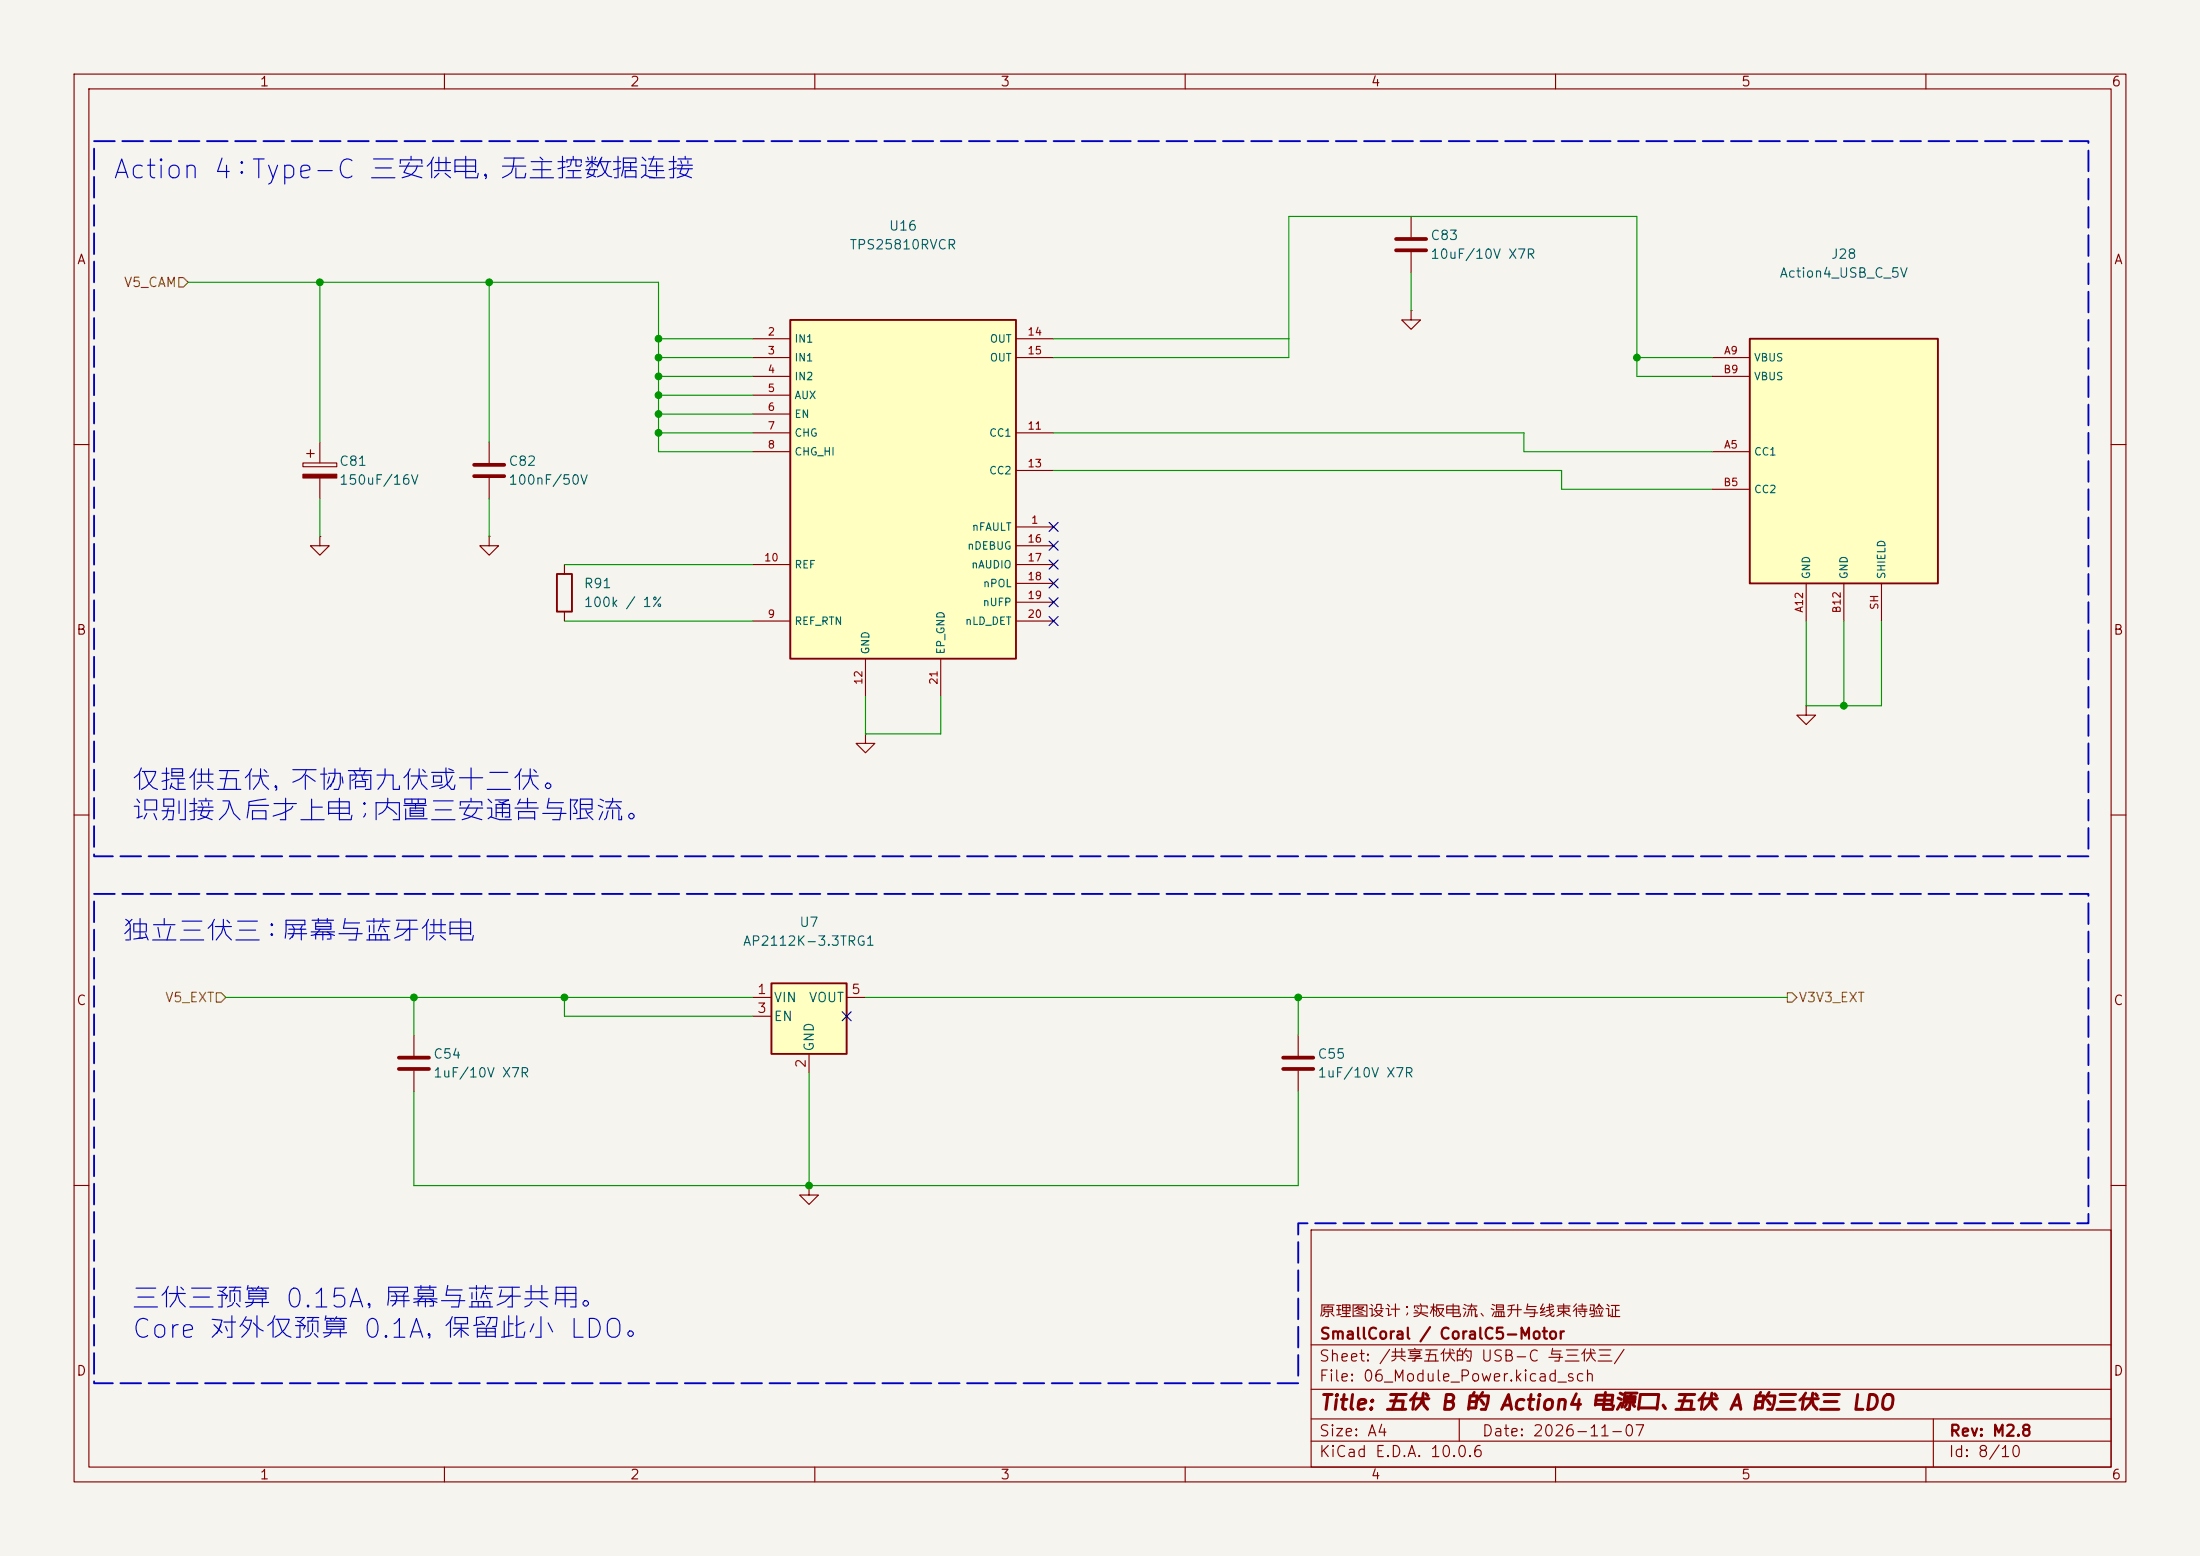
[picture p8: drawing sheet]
(kicad_sch
 (version 20260306)
 (generator "eeschema")
 (generator_version "10.0")
 (paper "A4")
 (title_block
  (title "五伏 B 的 Action4 电源口、五伏 A 的三伏三 LDO")
  (date "2026-11-07")
  (rev "M2.8")
  (company "SmallCoral / CoralC5-Motor")
  (comment 1 "原理图设计；实板电流、温升与线束待验证"))
 (lib_symbols
  (symbol "Motor:AP63300WU" (exclude_from_sim no) (in_bom yes) (on_board yes)
   (in_pos_files yes)
   (duplicate_pin_numbers_are_jumpers no)
   (property "Reference" "U" (at -7.62 6.35 0) (show_name no) (do_not_autoplace no) (effects (font (size 1.27 1.27))))
   (property "Value" "AP63300WU-7" (at 2.54 6.35 0) (show_name no) (do_not_autoplace no) (effects (font (size 1.27 1.27))))
   (property "Footprint" "Motor:Package_TO_SOT_SMD__TSOT-23-6" (at 0 -22.86 0) (show_name no) (do_not_autoplace no) (hide yes) (effects (font (size 1.27 1.27))))
   (property "Datasheet" "https://www.diodes.com/datasheet/download/AP63300_AP63301.pdf" (at 0 0 0) (show_name no) (do_not_autoplace no) (hide yes) (effects (font (size 1.27 1.27))))
   (property "Description" "3A adjustable 500kHz buck, TSOT-23-6" (at 0 0 0) (show_name no) (do_not_autoplace no) (hide yes) (effects (font (size 1.27 1.27))))
   (symbol "AP63300WU_0_1"
    (rectangle (start -7.62 5.08) (end 7.62 -5.08) (stroke (width 0.254) (type default)) (fill (type background))))
   (symbol "AP63300WU_1_1"
    (pin input line (at 10.16 -2.54 180) (length 2.54) (name "FB" (effects (font (size 1.27 1.27)))) (number "1" (effects (font (size 1.27 1.27)))))
    (pin input line (at -10.16 -2.54 0) (length 2.54) (name "EN" (effects (font (size 1.27 1.27)))) (number "2" (effects (font (size 1.27 1.27)))))
    (pin power_in line (at -10.16 2.54 0) (length 2.54) (name "IN" (effects (font (size 1.27 1.27)))) (number "3" (effects (font (size 1.27 1.27)))))
    (pin power_in line (at 0 -7.62 90) (length 2.54) (name "GND" (effects (font (size 1.27 1.27)))) (number "4" (effects (font (size 1.27 1.27)))))
    (pin output line (at 10.16 2.54 180) (length 2.54) (name "SW" (effects (font (size 1.27 1.27)))) (number "5" (effects (font (size 1.27 1.27)))))
    (pin passive line (at 10.16 0 180) (length 2.54) (name "BST" (effects (font (size 1.27 1.27)))) (number "6" (effects (font (size 1.27 1.27))))))
   (embedded_fonts no))
  (symbol "Motor:Device__C"
   (pin_numbers (hide yes))
   (pin_names
    (offset 0.254)) (exclude_from_sim no) (in_bom yes) (on_board yes)
   (in_pos_files yes)
   (duplicate_pin_numbers_are_jumpers no)
   (property "Reference" "C" (at 0.635 2.54 0) (show_name no) (do_not_autoplace no) (effects (font (size 1.27 1.27)) (justify left)))
   (property "Value" "C" (at 0.635 -2.54 0) (show_name no) (do_not_autoplace no) (effects (font (size 1.27 1.27)) (justify left)))
   (property "Footprint" "" (at 0.9652 -3.81 0) (show_name no) (do_not_autoplace no) (hide yes) (effects (font (size 1.27 1.27))))
   (property "Datasheet" "" (at 0 0 0) (show_name no) (do_not_autoplace no) (hide yes) (effects (font (size 1.27 1.27))))
   (property "Description" "Unpolarized capacitor" (at 0 0 0) (show_name no) (do_not_autoplace no) (hide yes) (effects (font (size 1.27 1.27))))
   (symbol "Device__C_0_1"
    (polyline (pts (xy -2.032 0.762) (xy 2.032 0.762)) (stroke (width 0.508) (type default)) (fill (type none)))
    (polyline (pts (xy -2.032 -0.762) (xy 2.032 -0.762)) (stroke (width 0.508) (type default)) (fill (type none))))
   (symbol "Device__C_1_1"
    (pin passive line (at 0 3.81 270) (length 2.794) (name "" (effects (font (size 1.27 1.27)))) (number "1" (effects (font (size 1.27 1.27)))))
    (pin passive line (at 0 -3.81 90) (length 2.794) (name "" (effects (font (size 1.27 1.27)))) (number "2" (effects (font (size 1.27 1.27))))))
   (embedded_fonts no))
  (symbol "Motor:Device__C_Polarized"
   (pin_numbers (hide yes))
   (pin_names
    (offset 0.254)) (exclude_from_sim no) (in_bom yes) (on_board yes)
   (in_pos_files yes)
   (duplicate_pin_numbers_are_jumpers no)
   (property "Reference" "C" (at 0.635 2.54 0) (show_name no) (do_not_autoplace no) (effects (font (size 1.27 1.27)) (justify left)))
   (property "Value" "C_Polarized" (at 0.635 -2.54 0) (show_name no) (do_not_autoplace no) (effects (font (size 1.27 1.27)) (justify left)))
   (property "Footprint" "" (at 0.9652 -3.81 0) (show_name no) (do_not_autoplace no) (hide yes) (effects (font (size 1.27 1.27))))
   (property "Datasheet" "" (at 0 0 0) (show_name no) (do_not_autoplace no) (hide yes) (effects (font (size 1.27 1.27))))
   (property "Description" "Polarized capacitor" (at 0 0 0) (show_name no) (do_not_autoplace no) (hide yes) (effects (font (size 1.27 1.27))))
   (symbol "Device__C_Polarized_0_1"
    (rectangle (start -2.286 0.508) (end 2.286 1.016) (stroke (width 0) (type default)) (fill (type none)))
    (polyline (pts (xy -1.778 2.286) (xy -0.762 2.286)) (stroke (width 0) (type default)) (fill (type none)))
    (polyline (pts (xy -1.27 2.794) (xy -1.27 1.778)) (stroke (width 0) (type default)) (fill (type none)))
    (rectangle (start 2.286 -0.508) (end -2.286 -1.016) (stroke (width 0) (type default)) (fill (type outline))))
   (symbol "Device__C_Polarized_1_1"
    (pin passive line (at 0 3.81 270) (length 2.794) (name "" (effects (font (size 1.27 1.27)))) (number "1" (effects (font (size 1.27 1.27)))))
    (pin passive line (at 0 -3.81 90) (length 2.794) (name "" (effects (font (size 1.27 1.27)))) (number "2" (effects (font (size 1.27 1.27))))))
   (embedded_fonts no))
  (symbol "Motor:Device__L"
   (pin_numbers (hide yes))
   (pin_names
    (offset 1.016) (hide yes)) (exclude_from_sim no) (in_bom yes) (on_board yes)
   (in_pos_files yes)
   (duplicate_pin_numbers_are_jumpers no)
   (property "Reference" "L" (at -1.27 0 90) (show_name no) (do_not_autoplace no) (effects (font (size 1.27 1.27))))
   (property "Value" "L" (at 1.905 0 90) (show_name no) (do_not_autoplace no) (effects (font (size 1.27 1.27))))
   (property "Footprint" "" (at 0 0 0) (show_name no) (do_not_autoplace no) (hide yes) (effects (font (size 1.27 1.27))))
   (property "Datasheet" "" (at 0 0 0) (show_name no) (do_not_autoplace no) (hide yes) (effects (font (size 1.27 1.27))))
   (property "Description" "Inductor" (at 0 0 0) (show_name no) (do_not_autoplace no) (hide yes) (effects (font (size 1.27 1.27))))
   (symbol "Device__L_0_1"
    (arc (start 0 2.54) (mid 0.6323 1.905) (end 0 1.27) (stroke (width 0) (type default)) (fill (type none)))
    (arc (start 0 1.27) (mid 0.6323 0.635) (end 0 0) (stroke (width 0) (type default)) (fill (type none)))
    (arc (start 0 0) (mid 0.6323 -0.635) (end 0 -1.27) (stroke (width 0) (type default)) (fill (type none)))
    (arc (start 0 -1.27) (mid 0.6323 -1.905) (end 0 -2.54) (stroke (width 0) (type default)) (fill (type none))))
   (symbol "Device__L_1_1"
    (pin passive line (at 0 3.81 270) (length 1.27) (name "1" (effects (font (size 1.27 1.27)))) (number "1" (effects (font (size 1.27 1.27)))))
    (pin passive line (at 0 -3.81 90) (length 1.27) (name "2" (effects (font (size 1.27 1.27)))) (number "2" (effects (font (size 1.27 1.27))))))
   (embedded_fonts no))
  (symbol "Motor:Device__R"
   (pin_numbers (hide yes))
   (pin_names
    (offset 0)) (exclude_from_sim no) (in_bom yes) (on_board yes)
   (in_pos_files yes)
   (duplicate_pin_numbers_are_jumpers no)
   (property "Reference" "R" (at 2.032 0 90) (show_name no) (do_not_autoplace no) (effects (font (size 1.27 1.27))))
   (property "Value" "R" (at 0 0 90) (show_name no) (do_not_autoplace no) (effects (font (size 1.27 1.27))))
   (property "Footprint" "" (at -1.778 0 90) (show_name no) (do_not_autoplace no) (hide yes) (effects (font (size 1.27 1.27))))
   (property "Datasheet" "" (at 0 0 0) (show_name no) (do_not_autoplace no) (hide yes) (effects (font (size 1.27 1.27))))
   (property "Description" "Resistor" (at 0 0 0) (show_name no) (do_not_autoplace no) (hide yes) (effects (font (size 1.27 1.27))))
   (symbol "Device__R_0_1"
    (rectangle (start -1.016 -2.54) (end 1.016 2.54) (stroke (width 0.254) (type default)) (fill (type none))))
   (symbol "Device__R_1_1"
    (pin passive line (at 0 3.81 270) (length 1.27) (name "" (effects (font (size 1.27 1.27)))) (number "1" (effects (font (size 1.27 1.27)))))
    (pin passive line (at 0 -3.81 90) (length 1.27) (name "" (effects (font (size 1.27 1.27)))) (number "2" (effects (font (size 1.27 1.27))))))
   (embedded_fonts no))
  (symbol "Motor:GCT_USB4125_PowerSource"
   (pin_names
    (offset 0.5)) (exclude_from_sim no) (in_bom yes) (on_board yes)
   (in_pos_files yes)
   (duplicate_pin_numbers_are_jumpers no)
   (property "Reference" "J" (at 0 25.4 0) (show_name no) (do_not_autoplace no) (effects (font (size 1.27 1.27))))
   (property "Value" "Action4_USB_C_5V" (at 0 22.86 0) (show_name no) (do_not_autoplace no) (effects (font (size 1.27 1.27))))
   (property "Footprint" "Motor:Connector_USB__USB_C_Receptacle_GCT_USB4125-xx-x_6P_TopMnt_Horizontal" (at 0 0 0) (show_name no) (do_not_autoplace no) (hide yes) (effects (font (size 1.27 1.27))))
   (property "Datasheet" "https://gct.co/files/drawings/usb4125.pdf" (at 0 0 0) (show_name no) (do_not_autoplace no) (hide yes) (effects (font (size 1.27 1.27))))
   (property "Description" "" (at 0 0 0) (show_name no) (do_not_autoplace no) (hide yes) (effects (font (size 1.27 1.27))))
   (symbol "GCT_USB4125_PowerSource_0_1"
    (rectangle (start -12.7 22.86) (end 12.7 -10.16) (stroke (width 0.254) (type default)) (fill (type background))))
   (symbol "GCT_USB4125_PowerSource_1_1"
    (pin passive line (at -17.78 7.62 0) (length 5.08) (name "CC1" (effects (font (size 1.016 1.016)))) (number "A5" (effects (font (size 1.016 1.016)))))
    (pin passive line (at -17.78 20.32 0) (length 5.08) (name "VBUS" (effects (font (size 1.016 1.016)))) (number "A9" (effects (font (size 1.016 1.016)))))
    (pin passive line (at -5.08 -15.24 90) (length 5.08) (name "GND" (effects (font (size 1.016 1.016)))) (number "A12" (effects (font (size 1.016 1.016)))))
    (pin passive line (at -17.78 2.54 0) (length 5.08) (name "CC2" (effects (font (size 1.016 1.016)))) (number "B5" (effects (font (size 1.016 1.016)))))
    (pin passive line (at -17.78 17.78 0) (length 5.08) (name "VBUS" (effects (font (size 1.016 1.016)))) (number "B9" (effects (font (size 1.016 1.016)))))
    (pin passive line (at 0 -15.24 90) (length 5.08) (name "GND" (effects (font (size 1.016 1.016)))) (number "B12" (effects (font (size 1.016 1.016)))))
    (pin passive line (at 5.08 -15.24 90) (length 5.08) (name "SHIELD" (effects (font (size 1.016 1.016)))) (number "SH" (effects (font (size 1.016 1.016))))))
   (embedded_fonts no))
  (symbol "Motor:Regulator_Linear__AP2112K-3.3"
   (pin_names
    (offset 0.254)) (exclude_from_sim no) (in_bom yes) (on_board yes)
   (in_pos_files yes)
   (duplicate_pin_numbers_are_jumpers no)
   (property "Reference" "U" (at -5.08 5.715 0) (show_name no) (do_not_autoplace no) (effects (font (size 1.27 1.27)) (justify left)))
   (property "Value" "AP2112K-3.3" (at 0 5.715 0) (show_name no) (do_not_autoplace no) (effects (font (size 1.27 1.27)) (justify left)))
   (property "Footprint" "Package_TO_SOT_SMD:SOT-23-5" (at 0 8.255 0) (show_name no) (do_not_autoplace no) (hide yes) (effects (font (size 1.27 1.27))))
   (property "Datasheet" "https://www.diodes.com/assets/Datasheets/AP2112.pdf" (at 0 2.54 0) (show_name no) (do_not_autoplace no) (hide yes) (effects (font (size 1.27 1.27))))
   (property "Description" "600mA low dropout linear regulator, with enable pin, 3.8V-6V input voltage range, 3.3V fixed positive output, SOT-23-5" (at 0 0 0) (show_name no) (do_not_autoplace no) (hide yes) (effects (font (size 1.27 1.27))))
   (symbol "Regulator_Linear__AP2112K-3.3_0_1"
    (rectangle (start -5.08 4.445) (end 5.08 -5.08) (stroke (width 0.254) (type default)) (fill (type background))))
   (symbol "Regulator_Linear__AP2112K-3.3_1_1"
    (pin power_in line (at -7.62 2.54 0) (length 2.54) (name "VIN" (effects (font (size 1.27 1.27)))) (number "1" (effects (font (size 1.27 1.27)))))
    (pin power_in line (at 0 -7.62 90) (length 2.54) (name "GND" (effects (font (size 1.27 1.27)))) (number "2" (effects (font (size 1.27 1.27)))))
    (pin input line (at -7.62 0 0) (length 2.54) (name "EN" (effects (font (size 1.27 1.27)))) (number "3" (effects (font (size 1.27 1.27)))))
    (pin no_connect line (at 5.08 0 180) (length 2.54) (hide yes) (name "NC" (effects (font (size 1.27 1.27)))) (number "4" (effects (font (size 1.27 1.27)))))
    (pin power_out line (at 7.62 2.54 180) (length 2.54) (name "VOUT" (effects (font (size 1.27 1.27)))) (number "5" (effects (font (size 1.27 1.27))))))
   (embedded_fonts no))
  (symbol "Motor:Regulator_Switching__AP63205WU" (exclude_from_sim no) (in_bom yes) (on_board yes)
   (in_pos_files yes)
   (duplicate_pin_numbers_are_jumpers no)
   (property "Reference" "U" (at -7.62 6.35 0) (show_name no) (do_not_autoplace no) (effects (font (size 1.27 1.27))))
   (property "Value" "AP63205WU" (at 2.54 6.35 0) (show_name no) (do_not_autoplace no) (effects (font (size 1.27 1.27))))
   (property "Footprint" "Package_TO_SOT_SMD:TSOT-23-6" (at 0 -22.86 0) (show_name no) (do_not_autoplace no) (hide yes) (effects (font (size 1.27 1.27))))
   (property "Datasheet" "https://www.diodes.com/assets/Datasheets/AP63200-AP63201-AP63203-AP63205.pdf" (at 0 0 0) (show_name no) (do_not_autoplace no) (hide yes) (effects (font (size 1.27 1.27))))
   (property "Description" "2A, 1.1MHz Buck DC/DC Converter, fixed 5.0V output voltage, TSOT-23-6" (at 0 0 0) (show_name no) (do_not_autoplace no) (hide yes) (effects (font (size 1.27 1.27))))
   (symbol "Regulator_Switching__AP63205WU_0_1"
    (rectangle (start -7.62 5.08) (end 7.62 -5.08) (stroke (width 0.254) (type default)) (fill (type background))))
   (symbol "Regulator_Switching__AP63205WU_1_1"
    (pin input line (at 10.16 -2.54 180) (length 2.54) (name "FB" (effects (font (size 1.27 1.27)))) (number "1" (effects (font (size 1.27 1.27)))))
    (pin input line (at -10.16 -2.54 0) (length 2.54) (name "EN" (effects (font (size 1.27 1.27)))) (number "2" (effects (font (size 1.27 1.27)))))
    (pin power_in line (at -10.16 2.54 0) (length 2.54) (name "IN" (effects (font (size 1.27 1.27)))) (number "3" (effects (font (size 1.27 1.27)))))
    (pin power_in line (at 0 -7.62 90) (length 2.54) (name "GND" (effects (font (size 1.27 1.27)))) (number "4" (effects (font (size 1.27 1.27)))))
    (pin output line (at 10.16 2.54 180) (length 2.54) (name "SW" (effects (font (size 1.27 1.27)))) (number "5" (effects (font (size 1.27 1.27)))))
    (pin passive line (at 10.16 0 180) (length 2.54) (name "BST" (effects (font (size 1.27 1.27)))) (number "6" (effects (font (size 1.27 1.27))))))
   (embedded_fonts no))
  (symbol "Motor:TPS25810_RVC"
   (pin_names
    (offset 0.5)) (exclude_from_sim no) (in_bom yes) (on_board yes)
   (in_pos_files yes)
   (duplicate_pin_numbers_are_jumpers no)
   (property "Reference" "U" (at 0 25.4 0) (show_name no) (do_not_autoplace no) (effects (font (size 1.27 1.27))))
   (property "Value" "TPS25810RVCR" (at 0 22.86 0) (show_name no) (do_not_autoplace no) (effects (font (size 1.27 1.27))))
   (property "Footprint" "Motor:Package_DFN_QFN__Texas_RVC0020A_WQFN-20-1EP_3x4mm_P0.5mm_EP1.6x2.6mm" (at 0 0 0) (show_name no) (do_not_autoplace no) (hide yes) (effects (font (size 1.27 1.27))))
   (property "Datasheet" "https://www.ti.com/lit/ds/symlink/tps25810.pdf" (at 0 0 0) (show_name no) (do_not_autoplace no) (hide yes) (effects (font (size 1.27 1.27))))
   (property "Description" "" (at 0 0 0) (show_name no) (do_not_autoplace no) (hide yes) (effects (font (size 1.27 1.27))))
   (symbol "TPS25810_RVC_0_1"
    (rectangle (start -15.24 22.86) (end 15.24 -22.86) (stroke (width 0.254) (type default)) (fill (type background))))
   (symbol "TPS25810_RVC_1_1"
    (pin open_collector line (at 20.32 -5.08 180) (length 5.08) (name "nFAULT" (effects (font (size 1.016 1.016)))) (number "1" (effects (font (size 1.016 1.016)))))
    (pin power_in line (at -20.32 20.32 0) (length 5.08) (name "IN1" (effects (font (size 1.016 1.016)))) (number "2" (effects (font (size 1.016 1.016)))))
    (pin power_in line (at -20.32 17.78 0) (length 5.08) (name "IN1" (effects (font (size 1.016 1.016)))) (number "3" (effects (font (size 1.016 1.016)))))
    (pin power_in line (at -20.32 15.24 0) (length 5.08) (name "IN2" (effects (font (size 1.016 1.016)))) (number "4" (effects (font (size 1.016 1.016)))))
    (pin power_in line (at -20.32 12.7 0) (length 5.08) (name "AUX" (effects (font (size 1.016 1.016)))) (number "5" (effects (font (size 1.016 1.016)))))
    (pin input line (at -20.32 10.16 0) (length 5.08) (name "EN" (effects (font (size 1.016 1.016)))) (number "6" (effects (font (size 1.016 1.016)))))
    (pin input line (at -20.32 7.62 0) (length 5.08) (name "CHG" (effects (font (size 1.016 1.016)))) (number "7" (effects (font (size 1.016 1.016)))))
    (pin input line (at -20.32 5.08 0) (length 5.08) (name "CHG_HI" (effects (font (size 1.016 1.016)))) (number "8" (effects (font (size 1.016 1.016)))))
    (pin passive line (at -20.32 -17.78 0) (length 5.08) (name "REF_RTN" (effects (font (size 1.016 1.016)))) (number "9" (effects (font (size 1.016 1.016)))))
    (pin passive line (at -20.32 -10.16 0) (length 5.08) (name "REF" (effects (font (size 1.016 1.016)))) (number "10" (effects (font (size 1.016 1.016)))))
    (pin bidirectional line (at 20.32 7.62 180) (length 5.08) (name "CC1" (effects (font (size 1.016 1.016)))) (number "11" (effects (font (size 1.016 1.016)))))
    (pin power_in line (at -5.08 -27.94 90) (length 5.08) (name "GND" (effects (font (size 1.016 1.016)))) (number "12" (effects (font (size 1.016 1.016)))))
    (pin bidirectional line (at 20.32 2.54 180) (length 5.08) (name "CC2" (effects (font (size 1.016 1.016)))) (number "13" (effects (font (size 1.016 1.016)))))
    (pin power_out line (at 20.32 20.32 180) (length 5.08) (name "OUT" (effects (font (size 1.016 1.016)))) (number "14" (effects (font (size 1.016 1.016)))))
    (pin passive line (at 20.32 17.78 180) (length 5.08) (name "OUT" (effects (font (size 1.016 1.016)))) (number "15" (effects (font (size 1.016 1.016)))))
    (pin open_collector line (at 20.32 -7.62 180) (length 5.08) (name "nDEBUG" (effects (font (size 1.016 1.016)))) (number "16" (effects (font (size 1.016 1.016)))))
    (pin open_collector line (at 20.32 -10.16 180) (length 5.08) (name "nAUDIO" (effects (font (size 1.016 1.016)))) (number "17" (effects (font (size 1.016 1.016)))))
    (pin open_collector line (at 20.32 -12.7 180) (length 5.08) (name "nPOL" (effects (font (size 1.016 1.016)))) (number "18" (effects (font (size 1.016 1.016)))))
    (pin open_collector line (at 20.32 -15.24 180) (length 5.08) (name "nUFP" (effects (font (size 1.016 1.016)))) (number "19" (effects (font (size 1.016 1.016)))))
    (pin open_collector line (at 20.32 -17.78 180) (length 5.08) (name "nLD_DET" (effects (font (size 1.016 1.016)))) (number "20" (effects (font (size 1.016 1.016)))))
    (pin power_in line (at 5.08 -27.94 90) (length 5.08) (name "EP_GND" (effects (font (size 1.016 1.016)))) (number "21" (effects (font (size 1.016 1.016))))))
   (embedded_fonts no))
  (symbol "Motor:power__GND"
   (power global)
   (pin_numbers (hide yes))
   (pin_names
    (offset 0) (hide yes)) (exclude_from_sim no) (in_bom yes) (on_board yes)
   (in_pos_files yes)
   (duplicate_pin_numbers_are_jumpers no)
   (property "Reference" "#PWR" (at 0 -6.35 0) (show_name no) (do_not_autoplace no) (hide yes) (effects (font (size 1.27 1.27))))
   (property "Value" "GND" (at 0 -3.81 0) (show_name no) (do_not_autoplace no) (effects (font (size 1.27 1.27))))
   (property "Footprint" "" (at 0 0 0) (show_name no) (do_not_autoplace no) (hide yes) (effects (font (size 1.27 1.27))))
   (property "Datasheet" "" (at 0 0 0) (show_name no) (do_not_autoplace no) (hide yes) (effects (font (size 1.27 1.27))))
   (property "Description" "Power symbol creates a global label with name \"GND\" , ground" (at 0 0 0) (show_name no) (do_not_autoplace no) (hide yes) (effects (font (size 1.27 1.27))))
   (symbol "power__GND_0_1"
    (polyline (pts (xy 0 0) (xy 0 -1.27) (xy 1.27 -1.27) (xy 0 -2.54) (xy -1.27 -1.27) (xy 0 -1.27)) (stroke (width 0) (type default)) (fill (type none))))
   (symbol "power__GND_1_1"
    (pin power_in line (at 0 0 270) (length 0) (name "" (effects (font (size 1.27 1.27)))) (number "1" (effects (font (size 1.27 1.27))))))
   (embedded_fonts no))
  (symbol "Motor:power__PWR_FLAG"
   (power global)
   (pin_numbers (hide yes))
   (pin_names
    (offset 0) (hide yes)) (exclude_from_sim no) (in_bom yes) (on_board yes)
   (in_pos_files yes)
   (duplicate_pin_numbers_are_jumpers no)
   (property "Reference" "#FLG" (at 0 1.905 0) (show_name no) (do_not_autoplace no) (hide yes) (effects (font (size 1.27 1.27))))
   (property "Value" "PWR_FLAG" (at 0 3.81 0) (show_name no) (do_not_autoplace no) (effects (font (size 1.27 1.27))))
   (property "Footprint" "" (at 0 0 0) (show_name no) (do_not_autoplace no) (hide yes) (effects (font (size 1.27 1.27))))
   (property "Datasheet" "" (at 0 0 0) (show_name no) (do_not_autoplace no) (hide yes) (effects (font (size 1.27 1.27))))
   (property "Description" "Special symbol for telling ERC where power comes from" (at 0 0 0) (show_name no) (do_not_autoplace no) (hide yes) (effects (font (size 1.27 1.27))))
   (symbol "power__PWR_FLAG_0_0"
    (pin power_out line (at 0 0 90) (length 0) (name "" (effects (font (size 1.27 1.27)))) (number "1" (effects (font (size 1.27 1.27))))))
   (symbol "power__PWR_FLAG_0_1"
    (polyline (pts (xy 0 0) (xy 0 1.27) (xy -1.016 1.905) (xy 0 2.54) (xy 1.016 1.905) (xy 0 1.27)) (stroke (width 0) (type default)) (fill (type none))))
   (embedded_fonts no)))
 (polyline
  (pts (xy 12.7 120.65) (xy 281.94 120.65) (xy 281.94 165.1) (xy 175.26 165.1) (xy 175.26 186.69) (xy 12.7 186.69) (xy 12.7 120.65))
  (stroke (width 0.254) (type dash))
  (fill (type none)))
 (rectangle
  (start 12.7 19.05)
  (end 281.94 115.57)
  (stroke (width 0.254) (type dash))
  (fill (type none)))
 (text "Action 4：Type-C 三安供电，无主控数据连接"
  (exclude_from_sim no)
  (at 15.24 21.59 0)
  (effects (font (size 2.54 2.54)) (justify left top)))
 (text "独立三伏三：屏幕与蓝牙供电"
  (exclude_from_sim no)
  (at 16.51 124.46 0)
  (effects (font (size 2.54 2.54)) (justify left top)))
 (text "仅提供五伏，不协商九伏或十二伏。\n识别接入后才上电；内置三安通告与限流。"
  (exclude_from_sim no)
  (at 17.78 104.14 0)
  (effects (font (size 2.54 2.54)) (justify left top)))
 (text "三伏三预算 0.15A，屏幕与蓝牙共用。\nCore 对外仅预算 0.1A，保留此小 LDO。"
  (exclude_from_sim no)
  (at 17.78 173.99 0)
  (effects (font (size 2.54 2.54)) (justify left top)))
 (junction
  (at 88.9 48.26)
  (diameter 0)
  (color 0 0 0 0))
 (junction
  (at 43.18 38.1)
  (diameter 0)
  (color 0 0 0 0))
 (junction
  (at 88.9 53.34)
  (diameter 0)
  (color 0 0 0 0))
 (junction
  (at 248.92 95.25)
  (diameter 0)
  (color 0 0 0 0))
 (junction
  (at 88.9 55.88)
  (diameter 0)
  (color 0 0 0 0))
 (junction
  (at 55.88 134.62)
  (diameter 0)
  (color 0 0 0 0))
 (junction
  (at 88.9 58.42)
  (diameter 0)
  (color 0 0 0 0))
 (junction
  (at 88.9 45.72)
  (diameter 0)
  (color 0 0 0 0))
 (junction
  (at 66.04 38.1)
  (diameter 0)
  (color 0 0 0 0))
 (junction
  (at 109.22 160.02)
  (diameter 0)
  (color 0 0 0 0))
 (junction
  (at 220.98 48.26)
  (diameter 0)
  (color 0 0 0 0))
 (junction
  (at 175.26 134.62)
  (diameter 0)
  (color 0 0 0 0))
 (junction
  (at 76.2 134.62)
  (diameter 0)
  (color 0 0 0 0))
 (junction
  (at 88.9 50.8)
  (diameter 0)
  (color 0 0 0 0))
 (no_connect
  (at 142.24 71.12))
 (no_connect
  (at 142.24 78.74))
 (no_connect
  (at 142.24 83.82))
 (no_connect
  (at 142.24 81.28))
 (no_connect
  (at 142.24 73.66))
 (no_connect
  (at 114.3 137.16))
 (no_connect
  (at 142.24 76.2))
 (wire
  (pts (xy 88.9 38.1) (xy 88.9 45.72))
  (stroke (width 0) (type default)))
 (wire
  (pts (xy 142.24 63.5) (xy 210.82 63.5))
  (stroke (width 0) (type default)))
 (wire
  (pts (xy 88.9 53.34) (xy 101.6 53.34))
  (stroke (width 0) (type default)))
 (wire
  (pts (xy 66.04 38.1) (xy 88.9 38.1))
  (stroke (width 0) (type default)))
 (wire
  (pts (xy 220.98 50.8) (xy 231.14 50.8))
  (stroke (width 0) (type default)))
 (wire
  (pts (xy 66.04 67.31) (xy 66.04 72.39))
  (stroke (width 0) (type default)))
 (wire
  (pts (xy 248.92 95.25) (xy 254 95.25))
  (stroke (width 0) (type default)))
 (wire
  (pts (xy 248.92 83.82) (xy 248.92 95.25))
  (stroke (width 0) (type default)))
 (wire
  (pts (xy 30.48 134.62) (xy 55.88 134.62))
  (stroke (width 0) (type default)))
 (wire
  (pts (xy 88.9 55.88) (xy 101.6 55.88))
  (stroke (width 0) (type default)))
 (wire
  (pts (xy 88.9 45.72) (xy 88.9 48.26))
  (stroke (width 0) (type default)))
 (wire
  (pts (xy 142.24 58.42) (xy 205.74 58.42))
  (stroke (width 0) (type default)))
 (wire
  (pts (xy 88.9 55.88) (xy 88.9 58.42))
  (stroke (width 0) (type default)))
 (wire
  (pts (xy 76.2 83.82) (xy 101.6 83.82))
  (stroke (width 0) (type default)))
 (wire
  (pts (xy 116.84 93.98) (xy 116.84 99.06))
  (stroke (width 0) (type default)))
 (wire
  (pts (xy 254 83.82) (xy 254 95.25))
  (stroke (width 0) (type default)))
 (wire
  (pts (xy 173.99 45.72) (xy 173.99 48.26))
  (stroke (width 0) (type default)))
 (wire
  (pts (xy 109.22 144.78) (xy 109.22 160.02))
  (stroke (width 0) (type default)))
 (wire
  (pts (xy 175.26 147.32) (xy 175.26 160.02))
  (stroke (width 0) (type default)))
 (wire
  (pts (xy 109.22 160.02) (xy 175.26 160.02))
  (stroke (width 0) (type default)))
 (wire
  (pts (xy 220.98 48.26) (xy 231.14 48.26))
  (stroke (width 0) (type default)))
 (wire
  (pts (xy 76.2 134.62) (xy 76.2 137.16))
  (stroke (width 0) (type default)))
 (wire
  (pts (xy 88.9 50.8) (xy 88.9 53.34))
  (stroke (width 0) (type default)))
 (wire
  (pts (xy 210.82 66.04) (xy 231.14 66.04))
  (stroke (width 0) (type default)))
 (wire
  (pts (xy 88.9 48.26) (xy 101.6 48.26))
  (stroke (width 0) (type default)))
 (wire
  (pts (xy 76.2 134.62) (xy 101.6 134.62))
  (stroke (width 0) (type default)))
 (wire
  (pts (xy 190.5 36.83) (xy 190.5 41.91))
  (stroke (width 0) (type default)))
 (wire
  (pts (xy 142.24 48.26) (xy 173.99 48.26))
  (stroke (width 0) (type default)))
 (wire
  (pts (xy 190.5 29.21) (xy 220.98 29.21))
  (stroke (width 0) (type default)))
 (wire
  (pts (xy 175.26 134.62) (xy 175.26 139.7))
  (stroke (width 0) (type default)))
 (wire
  (pts (xy 210.82 63.5) (xy 210.82 66.04))
  (stroke (width 0) (type default)))
 (wire
  (pts (xy 25.4 38.1) (xy 43.18 38.1))
  (stroke (width 0) (type default)))
 (wire
  (pts (xy 88.9 48.26) (xy 88.9 50.8))
  (stroke (width 0) (type default)))
 (wire
  (pts (xy 66.04 38.1) (xy 66.04 59.69))
  (stroke (width 0) (type default)))
 (wire
  (pts (xy 76.2 76.2) (xy 101.6 76.2))
  (stroke (width 0) (type default)))
 (wire
  (pts (xy 76.2 137.16) (xy 101.6 137.16))
  (stroke (width 0) (type default)))
 (wire
  (pts (xy 55.88 134.62) (xy 76.2 134.62))
  (stroke (width 0) (type default)))
 (wire
  (pts (xy 173.99 29.21) (xy 173.99 45.72))
  (stroke (width 0) (type default)))
 (wire
  (pts (xy 55.88 134.62) (xy 55.88 139.7))
  (stroke (width 0) (type default)))
 (wire
  (pts (xy 127 93.98) (xy 127 99.06))
  (stroke (width 0) (type default)))
 (wire
  (pts (xy 43.18 67.31) (xy 43.18 72.39))
  (stroke (width 0) (type default)))
 (wire
  (pts (xy 43.18 38.1) (xy 66.04 38.1))
  (stroke (width 0) (type default)))
 (wire
  (pts (xy 43.18 38.1) (xy 43.18 59.69))
  (stroke (width 0) (type default)))
 (wire
  (pts (xy 88.9 58.42) (xy 101.6 58.42))
  (stroke (width 0) (type default)))
 (wire
  (pts (xy 243.84 95.25) (xy 248.92 95.25))
  (stroke (width 0) (type default)))
 (wire
  (pts (xy 205.74 58.42) (xy 205.74 60.96))
  (stroke (width 0) (type default)))
 (wire
  (pts (xy 88.9 53.34) (xy 88.9 55.88))
  (stroke (width 0) (type default)))
 (wire
  (pts (xy 55.88 147.32) (xy 55.88 160.02))
  (stroke (width 0) (type default)))
 (wire
  (pts (xy 173.99 29.21) (xy 190.5 29.21))
  (stroke (width 0) (type default)))
 (wire
  (pts (xy 220.98 29.21) (xy 220.98 48.26))
  (stroke (width 0) (type default)))
 (wire
  (pts (xy 243.84 83.82) (xy 243.84 95.25))
  (stroke (width 0) (type default)))
 (wire
  (pts (xy 88.9 50.8) (xy 101.6 50.8))
  (stroke (width 0) (type default)))
 (wire
  (pts (xy 88.9 45.72) (xy 101.6 45.72))
  (stroke (width 0) (type default)))
 (wire
  (pts (xy 88.9 58.42) (xy 88.9 60.96))
  (stroke (width 0) (type default)))
 (wire
  (pts (xy 175.26 134.62) (xy 241.3 134.62))
  (stroke (width 0) (type default)))
 (wire
  (pts (xy 116.84 134.62) (xy 175.26 134.62))
  (stroke (width 0) (type default)))
 (wire
  (pts (xy 205.74 60.96) (xy 231.14 60.96))
  (stroke (width 0) (type default)))
 (wire
  (pts (xy 55.88 160.02) (xy 109.22 160.02))
  (stroke (width 0) (type default)))
 (wire
  (pts (xy 142.24 45.72) (xy 173.99 45.72))
  (stroke (width 0) (type default)))
 (wire
  (pts (xy 88.9 60.96) (xy 101.6 60.96))
  (stroke (width 0) (type default)))
 (wire
  (pts (xy 220.98 48.26) (xy 220.98 50.8))
  (stroke (width 0) (type default)))
 (wire
  (pts (xy 116.84 99.06) (xy 127 99.06))
  (stroke (width 0) (type default)))
 (hierarchical_label "V5_CAM"
  (shape input)
  (at 25.4 38.1 180)
  (effects (font (size 1.27 1.27)) (justify right)))
 (hierarchical_label "V5_EXT"
  (shape input)
  (at 30.48 134.62 180)
  (effects (font (size 1.27 1.27)) (justify right)))
 (hierarchical_label "V3V3_EXT"
  (shape output)
  (at 241.3 134.62 0)
  (effects (font (size 1.27 1.27)) (justify left)))
 (symbol
  (lib_id "Motor:GCT_USB4125_PowerSource")
  (at 248.92 68.58 0)
  (unit 1)
  (body_style 1)
  (exclude_from_sim no)
  (in_bom yes)
  (on_board yes)
  (in_pos_files yes)
  (dnp no)
  (property "Reference" "J28" (at 248.92 34.29 0) (show_name no) (do_not_autoplace no) (effects (font (size 1.27 1.27))))
  (property "Value" "Action4_USB_C_5V" (at 248.92 36.83 0) (show_name no) (do_not_autoplace no) (effects (font (size 1.27 1.27))))
  (property "Footprint" "Motor:Connector_USB__USB_C_Receptacle_GCT_USB4125-xx-x_6P_TopMnt_Horizontal" (at 248.92 68.58 0) (hide yes) (show_name no) (do_not_autoplace no) (effects (font (size 1.27 1.27))))
  (property "Datasheet" "https://gct.co/files/drawings/usb4125.pdf" (at 248.92 68.58 0) (hide yes) (show_name no) (do_not_autoplace no) (effects (font (size 1.27 1.27))))
  (property "Description" "" (at 248.92 68.58 0) (show_name no) (do_not_autoplace no) (effects (font (size 1.27 1.27))))
  (property "MPN" "USB4125-GF-A" (at 248.92 68.58 0) (hide yes) (show_name no) (do_not_autoplace no) (effects (font (size 1.27 1.27))))
  (property "LCSC" "C3151650" (at 0 0 0) (hide yes) (show_name no) (do_not_autoplace no) (effects (font (size 1.27 1.27))))
  (pin "A9")
  (pin "B9")
  (pin "A5")
  (pin "B5")
  (pin "A12")
  (pin "B12")
  (pin "SH"))
 (symbol
  (lib_id "Motor:Device__C")
  (at 66.04 63.5 0)
  (unit 1)
  (body_style 1)
  (exclude_from_sim no)
  (in_bom yes)
  (on_board yes)
  (in_pos_files yes)
  (dnp no)
  (property "Reference" "C82" (at 68.58 62.23 0) (show_name no) (do_not_autoplace no) (effects (font (size 1.27 1.27)) (justify left)))
  (property "Value" "100nF/50V" (at 68.58 64.77 0) (show_name no) (do_not_autoplace no) (effects (font (size 1.27 1.27)) (justify left)))
  (property "Footprint" "Motor:C_0603_1608Metric_Gap0.85mm_HandSolder" (at 66.04 63.5 0) (hide yes) (show_name no) (do_not_autoplace no) (effects (font (size 1.27 1.27))))
  (property "Datasheet" "" (at 66.04 63.5 0) (hide yes) (show_name no) (do_not_autoplace no) (effects (font (size 1.27 1.27))))
  (property "Description" "" (at 66.04 63.5 0) (show_name no) (do_not_autoplace no) (effects (font (size 1.27 1.27))))
  (pin "1")
  (pin "2"))
 (symbol
  (lib_id "Motor:Device__C")
  (at 175.26 143.51 0)
  (unit 1)
  (body_style 1)
  (exclude_from_sim no)
  (in_bom yes)
  (on_board yes)
  (in_pos_files yes)
  (dnp no)
  (property "Reference" "C55" (at 177.8 142.24 0) (show_name no) (do_not_autoplace no) (effects (font (size 1.27 1.27)) (justify left)))
  (property "Value" "1uF/10V X7R" (at 177.8 144.78 0) (show_name no) (do_not_autoplace no) (effects (font (size 1.27 1.27)) (justify left)))
  (property "Footprint" "Motor:C_0603_1608Metric_Gap0.85mm_HandSolder" (at 175.26 143.51 0) (hide yes) (show_name no) (do_not_autoplace no) (effects (font (size 1.27 1.27))))
  (property "Datasheet" "" (at 175.26 143.51 0) (hide yes) (show_name no) (do_not_autoplace no) (effects (font (size 1.27 1.27))))
  (property "Description" "" (at 175.26 143.51 0) (show_name no) (do_not_autoplace no) (effects (font (size 1.27 1.27))))
  (pin "1")
  (pin "2"))
 (symbol
  (lib_id "Motor:Device__R")
  (at 76.2 80.01 0)
  (unit 1)
  (body_style 1)
  (exclude_from_sim no)
  (in_bom yes)
  (on_board yes)
  (in_pos_files yes)
  (dnp no)
  (property "Reference" "R91" (at 78.74 78.74 0) (show_name no) (do_not_autoplace no) (effects (font (size 1.27 1.27)) (justify left)))
  (property "Value" "100k / 1%" (at 78.74 81.28 0) (show_name no) (do_not_autoplace no) (effects (font (size 1.27 1.27)) (justify left)))
  (property "Footprint" "Motor:R_0603_1608Metric_Gap0.85mm_HandSolder" (at 76.2 80.01 0) (hide yes) (show_name no) (do_not_autoplace no) (effects (font (size 1.27 1.27))))
  (property "Datasheet" "" (at 76.2 80.01 0) (hide yes) (show_name no) (do_not_autoplace no) (effects (font (size 1.27 1.27))))
  (property "Description" "" (at 76.2 80.01 0) (show_name no) (do_not_autoplace no) (effects (font (size 1.27 1.27))))
  (pin "1")
  (pin "2"))
 (symbol
  (lib_id "Motor:power__GND")
  (at 43.18 72.39 0)
  (unit 1)
  (body_style 1)
  (exclude_from_sim no)
  (in_bom no)
  (on_board no)
  (in_pos_files yes)
  (dnp no)
  (property "Reference" "#PWR610" (at 43.18 72.39 0) (hide yes) (show_name no) (do_not_autoplace no) (effects (font (size 1.27 1.27))))
  (property "Value" "GND" (at 43.18 76.2 0) (hide yes) (show_name no) (do_not_autoplace no) (effects (font (size 1.27 1.27))))
  (property "Footprint" "" (at 43.18 72.39 0) (hide yes) (show_name no) (do_not_autoplace no) (effects (font (size 1.27 1.27))))
  (property "Datasheet" "" (at 43.18 72.39 0) (hide yes) (show_name no) (do_not_autoplace no) (effects (font (size 1.27 1.27))))
  (property "Description" "" (at 43.18 72.39 0) (show_name no) (do_not_autoplace no) (effects (font (size 1.27 1.27))))
  (pin "1"))
 (symbol
  (lib_id "Motor:Device__C")
  (at 55.88 143.51 0)
  (unit 1)
  (body_style 1)
  (exclude_from_sim no)
  (in_bom yes)
  (on_board yes)
  (in_pos_files yes)
  (dnp no)
  (property "Reference" "C54" (at 58.42 142.24 0) (show_name no) (do_not_autoplace no) (effects (font (size 1.27 1.27)) (justify left)))
  (property "Value" "1uF/10V X7R" (at 58.42 144.78 0) (show_name no) (do_not_autoplace no) (effects (font (size 1.27 1.27)) (justify left)))
  (property "Footprint" "Motor:C_0603_1608Metric_Gap0.85mm_HandSolder" (at 55.88 143.51 0) (hide yes) (show_name no) (do_not_autoplace no) (effects (font (size 1.27 1.27))))
  (property "Datasheet" "" (at 55.88 143.51 0) (hide yes) (show_name no) (do_not_autoplace no) (effects (font (size 1.27 1.27))))
  (property "Description" "" (at 55.88 143.51 0) (show_name no) (do_not_autoplace no) (effects (font (size 1.27 1.27))))
  (pin "1")
  (pin "2"))
 (symbol
  (lib_id "Motor:power__GND")
  (at 243.84 95.25 0)
  (unit 1)
  (body_style 1)
  (exclude_from_sim no)
  (in_bom no)
  (on_board no)
  (in_pos_files yes)
  (dnp no)
  (property "Reference" "#PWR614" (at 243.84 95.25 0) (hide yes) (show_name no) (do_not_autoplace no) (effects (font (size 1.27 1.27))))
  (property "Value" "GND" (at 243.84 99.06 0) (hide yes) (show_name no) (do_not_autoplace no) (effects (font (size 1.27 1.27))))
  (property "Footprint" "" (at 243.84 95.25 0) (hide yes) (show_name no) (do_not_autoplace no) (effects (font (size 1.27 1.27))))
  (property "Datasheet" "" (at 243.84 95.25 0) (hide yes) (show_name no) (do_not_autoplace no) (effects (font (size 1.27 1.27))))
  (property "Description" "" (at 243.84 95.25 0) (show_name no) (do_not_autoplace no) (effects (font (size 1.27 1.27))))
  (pin "1"))
 (symbol
  (lib_id "Motor:power__GND")
  (at 116.84 99.06 0)
  (unit 1)
  (body_style 1)
  (exclude_from_sim no)
  (in_bom no)
  (on_board no)
  (in_pos_files yes)
  (dnp no)
  (property "Reference" "#PWR612" (at 116.84 99.06 0) (hide yes) (show_name no) (do_not_autoplace no) (effects (font (size 1.27 1.27))))
  (property "Value" "GND" (at 116.84 102.87 0) (hide yes) (show_name no) (do_not_autoplace no) (effects (font (size 1.27 1.27))))
  (property "Footprint" "" (at 116.84 99.06 0) (hide yes) (show_name no) (do_not_autoplace no) (effects (font (size 1.27 1.27))))
  (property "Datasheet" "" (at 116.84 99.06 0) (hide yes) (show_name no) (do_not_autoplace no) (effects (font (size 1.27 1.27))))
  (property "Description" "" (at 116.84 99.06 0) (show_name no) (do_not_autoplace no) (effects (font (size 1.27 1.27))))
  (pin "1"))
 (symbol
  (lib_id "Motor:Device__C")
  (at 190.5 33.02 0)
  (unit 1)
  (body_style 1)
  (exclude_from_sim no)
  (in_bom yes)
  (on_board yes)
  (in_pos_files yes)
  (dnp no)
  (property "Reference" "C83" (at 193.04 31.75 0) (show_name no) (do_not_autoplace no) (effects (font (size 1.27 1.27)) (justify left)))
  (property "Value" "10uF/10V X7R" (at 193.04 34.29 0) (show_name no) (do_not_autoplace no) (effects (font (size 1.27 1.27)) (justify left)))
  (property "Footprint" "Motor:Capacitor_SMD__C_0805_2012Metric" (at 190.5 33.02 0) (hide yes) (show_name no) (do_not_autoplace no) (effects (font (size 1.27 1.27))))
  (property "Datasheet" "" (at 190.5 33.02 0) (hide yes) (show_name no) (do_not_autoplace no) (effects (font (size 1.27 1.27))))
  (property "Description" "" (at 190.5 33.02 0) (show_name no) (do_not_autoplace no) (effects (font (size 1.27 1.27))))
  (pin "1")
  (pin "2"))
 (symbol
  (lib_id "Motor:power__GND")
  (at 66.04 72.39 0)
  (unit 1)
  (body_style 1)
  (exclude_from_sim no)
  (in_bom no)
  (on_board no)
  (in_pos_files yes)
  (dnp no)
  (property "Reference" "#PWR611" (at 66.04 72.39 0) (hide yes) (show_name no) (do_not_autoplace no) (effects (font (size 1.27 1.27))))
  (property "Value" "GND" (at 66.04 76.2 0) (hide yes) (show_name no) (do_not_autoplace no) (effects (font (size 1.27 1.27))))
  (property "Footprint" "" (at 66.04 72.39 0) (hide yes) (show_name no) (do_not_autoplace no) (effects (font (size 1.27 1.27))))
  (property "Datasheet" "" (at 66.04 72.39 0) (hide yes) (show_name no) (do_not_autoplace no) (effects (font (size 1.27 1.27))))
  (property "Description" "" (at 66.04 72.39 0) (show_name no) (do_not_autoplace no) (effects (font (size 1.27 1.27))))
  (pin "1"))
 (symbol
  (lib_id "Motor:power__GND")
  (at 109.22 160.02 0)
  (unit 1)
  (body_style 1)
  (exclude_from_sim no)
  (in_bom no)
  (on_board no)
  (in_pos_files yes)
  (dnp no)
  (property "Reference" "#PWR202" (at 109.22 160.02 0) (hide yes) (show_name no) (do_not_autoplace no) (effects (font (size 1.27 1.27))))
  (property "Value" "GND" (at 109.22 163.83 0) (hide yes) (show_name no) (do_not_autoplace no) (effects (font (size 1.27 1.27))))
  (property "Footprint" "" (at 109.22 160.02 0) (hide yes) (show_name no) (do_not_autoplace no) (effects (font (size 1.27 1.27))))
  (property "Datasheet" "" (at 109.22 160.02 0) (hide yes) (show_name no) (do_not_autoplace no) (effects (font (size 1.27 1.27))))
  (property "Description" "" (at 109.22 160.02 0) (show_name no) (do_not_autoplace no) (effects (font (size 1.27 1.27))))
  (pin "1"))
 (symbol
  (lib_id "Motor:TPS25810_RVC")
  (at 121.92 66.04 0)
  (unit 1)
  (body_style 1)
  (exclude_from_sim no)
  (in_bom yes)
  (on_board yes)
  (in_pos_files yes)
  (dnp no)
  (property "Reference" "U16" (at 121.92 30.48 0) (show_name no) (do_not_autoplace no) (effects (font (size 1.27 1.27))))
  (property "Value" "TPS25810RVCR" (at 121.92 33.02 0) (show_name no) (do_not_autoplace no) (effects (font (size 1.27 1.27))))
  (property "Footprint" "Motor:Package_DFN_QFN__Texas_RVC0020A_WQFN-20-1EP_3x4mm_P0.5mm_EP1.6x2.6mm" (at 121.92 66.04 0) (hide yes) (show_name no) (do_not_autoplace no) (effects (font (size 1.27 1.27))))
  (property "Datasheet" "https://www.ti.com/lit/ds/symlink/tps25810.pdf" (at 121.92 66.04 0) (hide yes) (show_name no) (do_not_autoplace no) (effects (font (size 1.27 1.27))))
  (property "Description" "" (at 121.92 66.04 0) (show_name no) (do_not_autoplace no) (effects (font (size 1.27 1.27))))
  (property "MPN" "TPS25810RVCR" (at 121.92 66.04 0) (hide yes) (show_name no) (do_not_autoplace no) (effects (font (size 1.27 1.27))))
  (property "LCSC" "C473913" (at 0 0 0) (hide yes) (show_name no) (do_not_autoplace no) (effects (font (size 1.27 1.27))))
  (pin "2")
  (pin "3")
  (pin "4")
  (pin "5")
  (pin "6")
  (pin "7")
  (pin "8")
  (pin "10")
  (pin "9")
  (pin "12")
  (pin "21")
  (pin "14")
  (pin "15")
  (pin "11")
  (pin "13")
  (pin "1")
  (pin "16")
  (pin "17")
  (pin "18")
  (pin "19")
  (pin "20"))
 (symbol
  (lib_id "Motor:Regulator_Linear__AP2112K-3.3")
  (at 109.22 137.16 0)
  (unit 1)
  (body_style 1)
  (exclude_from_sim no)
  (in_bom yes)
  (on_board yes)
  (in_pos_files yes)
  (dnp no)
  (property "Reference" "U7" (at 109.22 124.46 0) (show_name no) (do_not_autoplace no) (effects (font (size 1.27 1.27))))
  (property "Value" "AP2112K-3.3TRG1" (at 109.22 127 0) (show_name no) (do_not_autoplace no) (effects (font (size 1.27 1.27))))
  (property "Footprint" "Motor:Package_TO_SOT_SMD__SOT-23-5" (at 109.22 137.16 0) (hide yes) (show_name no) (do_not_autoplace no) (effects (font (size 1.27 1.27))))
  (property "Datasheet" "https://www.diodes.com/assets/Datasheets/AP2112.pdf" (at 109.22 137.16 0) (hide yes) (show_name no) (do_not_autoplace no) (effects (font (size 1.27 1.27))))
  (property "Description" "" (at 109.22 137.16 0) (show_name no) (do_not_autoplace no) (effects (font (size 1.27 1.27))))
  (pin "1")
  (pin "2")
  (pin "3")
  (pin "4")
  (pin "5"))
 (symbol
  (lib_id "Motor:power__GND")
  (at 190.5 41.91 0)
  (unit 1)
  (body_style 1)
  (exclude_from_sim no)
  (in_bom no)
  (on_board no)
  (in_pos_files yes)
  (dnp no)
  (property "Reference" "#PWR613" (at 190.5 41.91 0) (hide yes) (show_name no) (do_not_autoplace no) (effects (font (size 1.27 1.27))))
  (property "Value" "GND" (at 190.5 45.72 0) (hide yes) (show_name no) (do_not_autoplace no) (effects (font (size 1.27 1.27))))
  (property "Footprint" "" (at 190.5 41.91 0) (hide yes) (show_name no) (do_not_autoplace no) (effects (font (size 1.27 1.27))))
  (property "Datasheet" "" (at 190.5 41.91 0) (hide yes) (show_name no) (do_not_autoplace no) (effects (font (size 1.27 1.27))))
  (property "Description" "" (at 190.5 41.91 0) (show_name no) (do_not_autoplace no) (effects (font (size 1.27 1.27))))
  (pin "1"))
 (symbol
  (lib_id "Motor:Device__C_Polarized")
  (at 43.18 63.5 0)
  (unit 1)
  (body_style 1)
  (exclude_from_sim no)
  (in_bom yes)
  (on_board yes)
  (in_pos_files yes)
  (dnp no)
  (property "Reference" "C81" (at 45.72 62.23 0) (show_name no) (do_not_autoplace no) (effects (font (size 1.27 1.27)) (justify left)))
  (property "Value" "150uF/16V" (at 45.72 64.77 0) (show_name no) (do_not_autoplace no) (effects (font (size 1.27 1.27)) (justify left)))
  (property "Footprint" "Motor:Capacitor_SMD__CP_Elec_10x7.9" (at 43.18 63.5 0) (hide yes) (show_name no) (do_not_autoplace no) (effects (font (size 1.27 1.27))))
  (property "Datasheet" "" (at 43.18 63.5 0) (hide yes) (show_name no) (do_not_autoplace no) (effects (font (size 1.27 1.27))))
  (property "Description" "" (at 43.18 63.5 0) (show_name no) (do_not_autoplace no) (effects (font (size 1.27 1.27))))
  (property "MPN" "16SVP150M" (at 0 0 0) (hide yes) (show_name no) (do_not_autoplace no) (effects (font (size 1.27 1.27))))
  (property "LCSC" "C178346" (at 0 0 0) (hide yes) (show_name no) (do_not_autoplace no) (effects (font (size 1.27 1.27))))
  (pin "1")
  (pin "2")))
